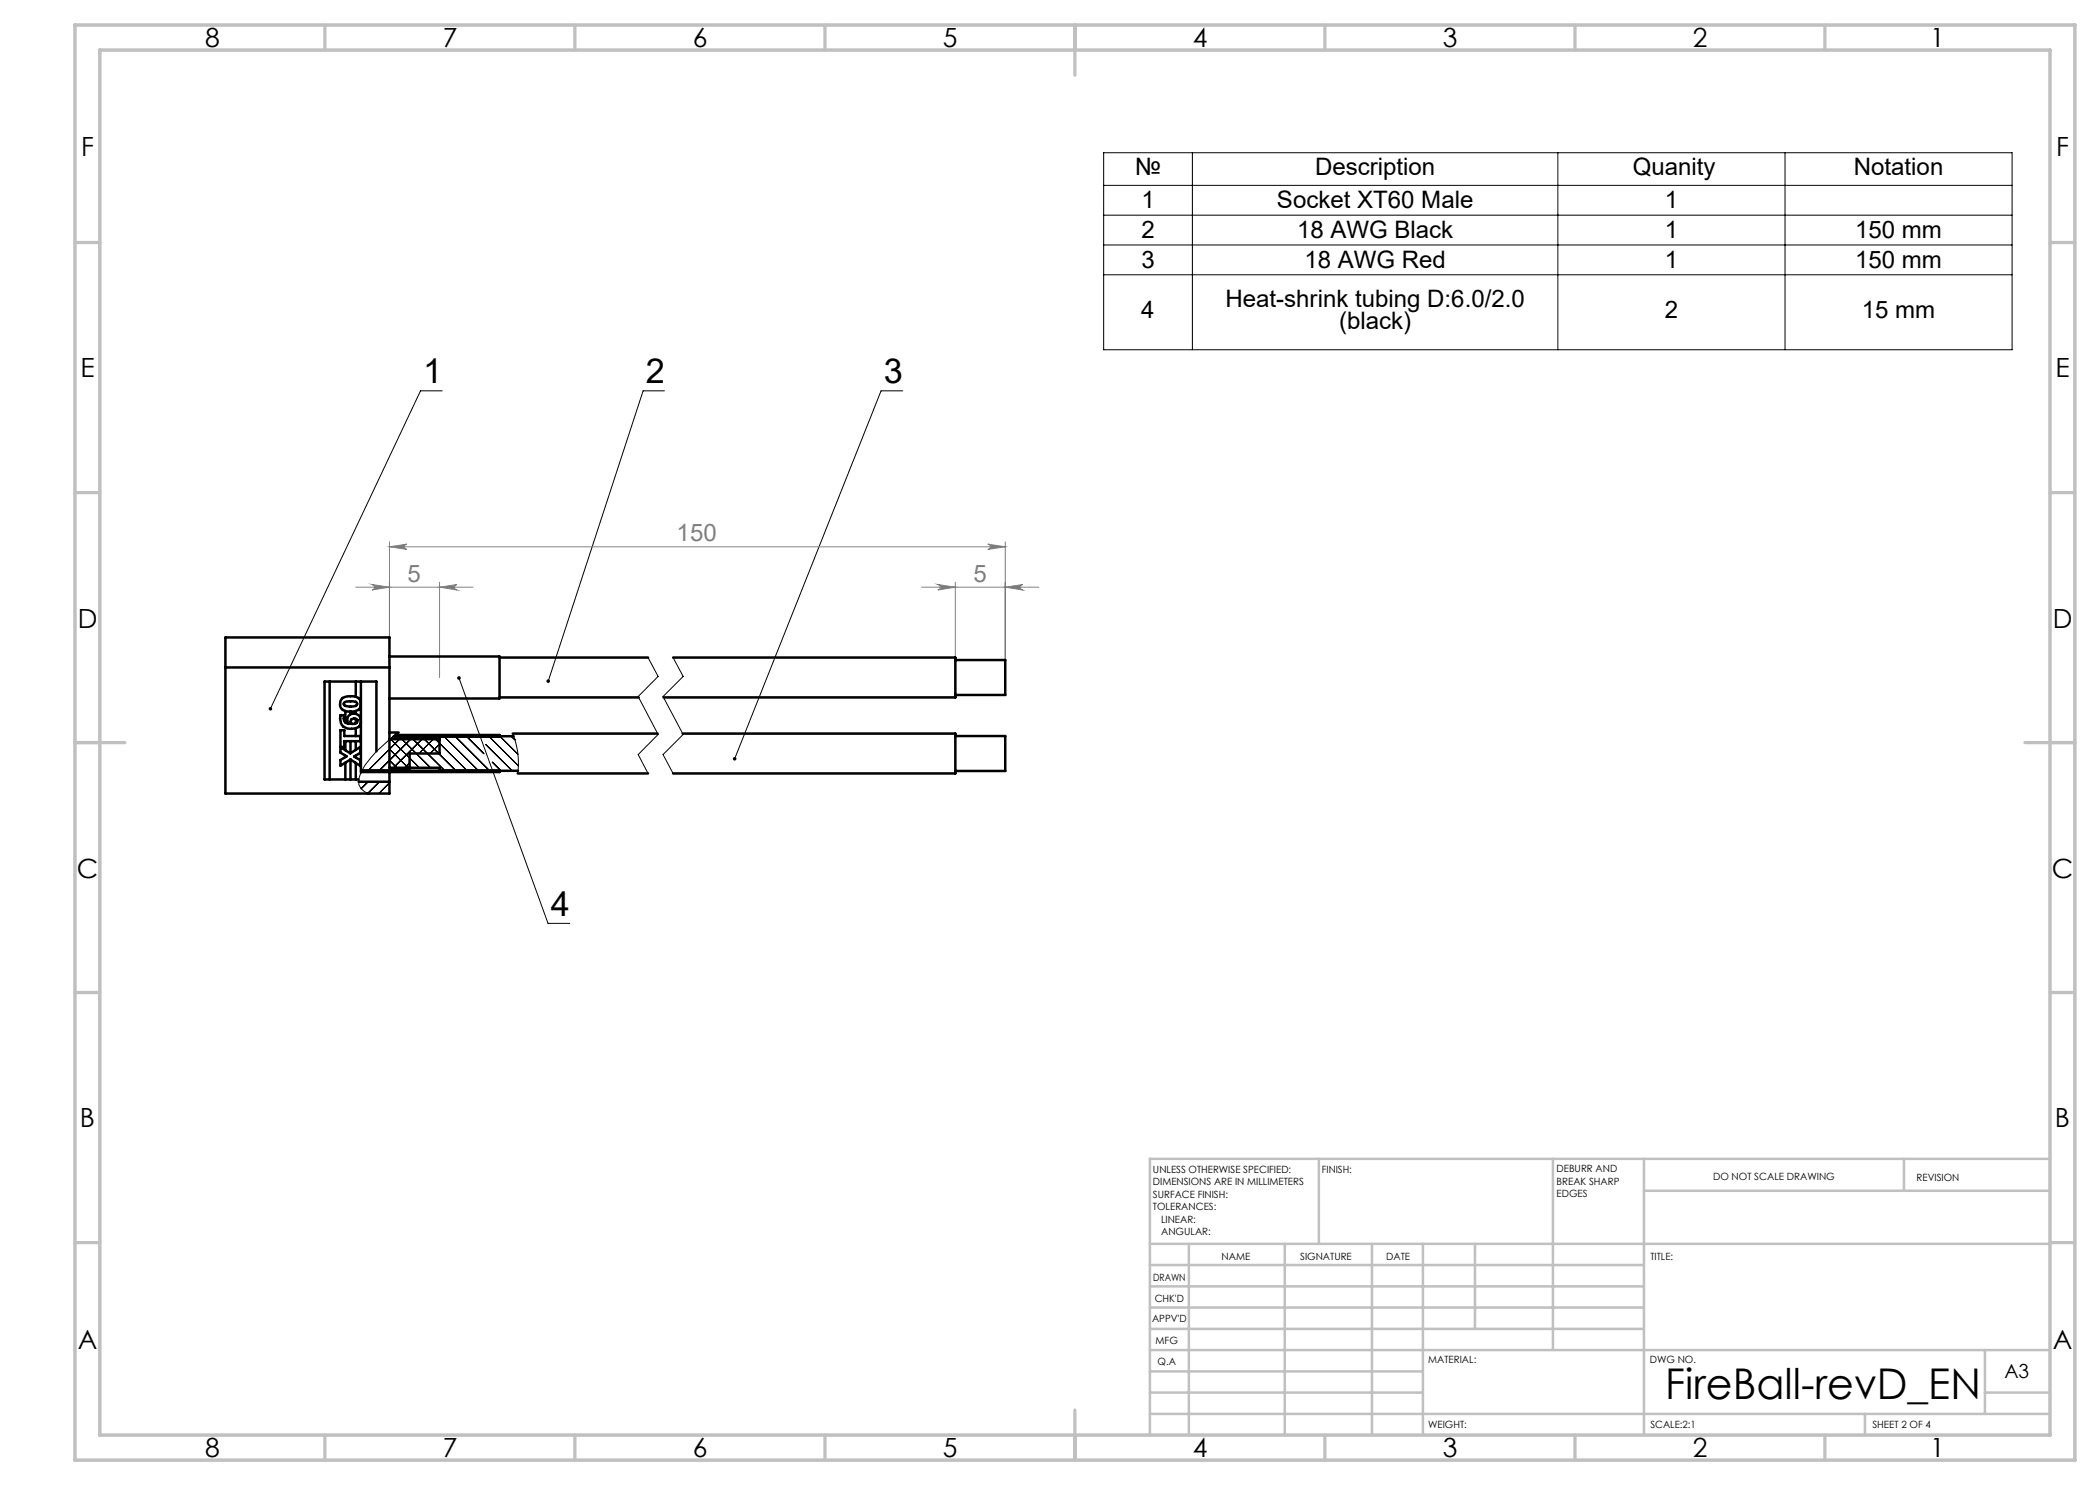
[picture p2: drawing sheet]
<svg xmlns="http://www.w3.org/2000/svg" width="420mm" height="297mm" viewBox="0 0 420 297" stroke-linecap="round" stroke-linejoin="round" font-family="sans-serif">
<g fill="none" stroke="#808080" stroke-width=".2">
<path d="M71.2 117.4h23.4M74.4 116.9l3.5 .5-3.5 .6a.55 .55 0 0 0 .5-.5 .55 .55 0 0 0-.5-.6zM77.9 108.4v25.1M77.9 109.4h123.1M77.9 109.4l3.5-.6a.53 .53 0 0 0-.5 .6 .53 .53 0 0 0 .5 .5zM87.9 116.4v19.1M87.9 117.4l3.5-.5a.55 .55 0 0 0-.5 .6 .55 .55 0 0 0 .5 .5zM184.3 117.4h23.5M187.6 116.9l3.5 .5-3.5 .6a.55 .55 0 0 0 .5-.5 .55 .55 0 0 0-.5-.6zM191.1 116.4v15.1M197.6 108.8l3.4 .6-3.4 .5a.53 .53 0 0 0 .5-.5 .53 .53 0 0 0-.5-.6zM201 117.4l3.5-.5a.55 .55 0 0 0-.5 .6 .55 .55 0 0 0 .5 .5z"/>
<path d="M201 108.4v23.6"/>
</g>
<g fill="none" stroke="#000" stroke-width=".2">
<path d="M220.7 30.5h181.7v39.5h-181.7zM220.7 37.1h181.7M238.5 30.5v39.5M311.6 30.5v39.5M357 30.5v39.5M220.7 43h181.7M220.7 49h181.7M220.7 55h181.7M88.4 78.2h-4.3l-30 63.5M132.9 78.2h-4.3l-19 58M180.6 78.2h-4.4l-29.3 73.6M91.8 135.6l17.8 49.1h4.3"/>
<path d="M129.6 131.5l2 3.8-4 4 4 7.6-4 4 2 3.8M134.6 131.5l2 3.8-4 4 4 7.6-4 4 2 3.8"/>
</g>
<g fill="none" stroke="#c0c0c0" stroke-width=".65">
<path d="M65 5v5M115 5v5M165 5v5M215 5v10M265 5v5M315 5v5M365 5v5M15 48.5h5M410 48.5h5M15 98.5h5M410 98.5h5M15 148.5h10"/>
<path d="M405 148.5h10M15 198.5h5M410 198.5h5M15 248.5h5M410 248.5h5M65 287v5M115 287v5M165 287v5M215 282v10M265 287v5M315 287v5M365 287v5"/>
</g>
<g fill="none" stroke="#c0c0c0" stroke-width=".5">
<path d="M263.8 231.8v17M310.6 231.8v38.2M328.8 231.8v55.2M328.8 238.2h81.2M380.8 231.8v6.4M410 231.8h-180v55.2M230 248.8h180M230 257.3h98.8M230 253h98.8M237.8 248.8v38.2M257 248.8v38.2M274.4 248.8v38.2"/>
<path d="M284.6 248.8v38.2M295 248.8v17M230 265.8h98.8M230 261.5h98.8M230 278.5h54.6M230 274.3h54.6M230 270h180M397 278.5h13M397 270v12.8M230 282.8h180M373 282.8v4.2"/>
</g>
<path d="M15 5h400v287h-400zM20 10h390v277h-390z" fill="none" stroke="#c0c0c0" stroke-width=".7"/>
<path d="M53.8 141.5a.33 .33 0 0 0 .1 .6l.2-.4-.2 .4a.35 .35 0 0 0 .5-.4 .35 .35 0 0 0-.6-.2zM109.4 136a.34 .34 0 0 0 .1 .6l.1-.4-.1 .4a.36 .36 0 0 0 .5-.5 .36 .36 0 0 0-.6-.1zM146.6 151.5v.5l.2 .1 .1-.3-.1 .3a.36 .36 0 0 0 .4-.2 .36 .36 0 0 0-.1-.5 .36 .36 0 0 0-.5 .1zM91.6 135.3a.36 .36 0 0 0-.1 .6 .36 .36 0 0 0 .6-.2 .36 .36 0 0 0-.4-.4l.1 .3-.1-.3z" fill="#000"/>
<path d="M87.9 117.4l3.5-.5a.55 .55 0 0 0-.5 .6 .55 .55 0 0 0 .5 .5zM74.4 116.9l3.5 .5-3.5 .6a.55 .55 0 0 0 .5-.5 .55 .55 0 0 0-.5-.6zM201 117.4l3.5-.5a.55 .55 0 0 0-.5 .6 .55 .55 0 0 0 .5 .5zM187.6 116.9l3.5 .5-3.5 .6a.55 .55 0 0 0 .5-.5 .55 .55 0 0 0-.5-.6zM197.6 108.8l3.4 .6-3.4 .5a.53 .53 0 0 0 .5-.5 .53 .53 0 0 0-.5-.6zM77.9 109.4l3.5-.6a.53 .53 0 0 0-.5 .6 .53 .53 0 0 0 .5 .5z" fill="#808080"/>
<g fill="none" stroke="#000" stroke-width=".2">
<path d="M72.5 154.2l-.3 .2M73.6 156.3l-1.4 1.5M74.7 154.2l-.2 .2M75.9 156.3l-2.3 2.4M76.9 154.2l-.2 .2M77.9 156.6l-2.1 2.1M77.9 152.1l1.5 1.5M77.9 149.8l3.7 3.8M78.1 147.8l5.8 5.8M78.8 147.2h-.1a23 23 0 0 0-6.5 7.3 2.7 2.7 0 0 0 1.5 4.2M79.2 154.2l-.2 .2M79.4 146.8l-1.5 1.2"/>
<path d="M79.6 147l-.2 .2M79.7 146.5l-1.9 1.5M80.4 147.8l5.7 5.8M80.7 147l-7.4 7.4M81.4 154.2l-.2 .2M81.8 147l-.2 .2M81.9 152.6l-1.8 1.8M82.5 154.2l-.2 .2M82.6 147.8l6.4 6.4M83 147l-7.4 7.4M83.7 154.2l-.3 .2M84.1 147l-.2 .2"/>
<path d="M84.8 154.2l-.2 .2M84.9 147.8l6.3 6.4M85.2 147l-7.4 7.4M85.9 154.2l-.2 .2M86.3 147l-.2 .2M87 154.2l-.2 .2M87.1 147.8l6.4 6.4M87.5 147l-3.7 3.7M87.9 148.8l-1.9 1.9M88.2 154.2l-.3 .2M88.6 147l-.2 .2M88.8 147.2l6.9 7"/>
<path d="M89.3 154.2l-.3 .2M89.7 147l-.2 .2M90.4 154.2l-.2 .2M90.8 147l-.2 .2M91 147.2l6.9 7M91.5 154.2l-.2 .2M92 147l-.3 .2M92.6 154.2l-.2 .2M93.1 147l-.2 .2M93.3 147.2l3.5 3.5M93.8 154.2l-.2 .2M94.2 147l-.2 .2"/>
<path d="M94.9 154.2l-.2 .2M95.3 147l-.2 .2M96 154.2l-.2 .2M97.2 148.9l5.2 5.3M97.2 154.2l-.3 .2M97.6 147l-.3 .2M97.8 147.2l5.9 6M98.1 154.3l-.1 .1M98.5 152.4l1.7 1.8M98.7 147l-.2 .2M99.4 154.2l-.2 .2M99.8 147l-.2 .2"/>
<path d="M100 147.2l3.6 3.6M102.2 147.2l.8 .8M102.6 146.8v-.1a15.4 15.4 0 0 1 .9 8"/>
</g>
<g fill="none" stroke="#000" stroke-width=".5">
<path d="M45.1 133.5h32.8M65.9 136.3v19.6M68.3 139.9a2.95 2.95 0 0 1 3.7 0 1.54 1.54 0 0 1-1.3 2.4 2.59 2.59 0 0 1-2.5-.6 1.7 1.7 0 0 1 .1-1.8zM71.2 136.3v3M72.2 136.3v4.3M77.9 131.3h22v8.4h-22M99.9 139.5h27.8M99.9 131.5h29.7M134.6 131.5h56.5v8h-58.4M191.1 132h9.9v7h-9.9M68.1 143h.8a1.24 1.24 0 0 0 .8 1.8 1.35 1.35 0 0 1 .5-2 1.35 1.35 0 0 1 1.9 .8 1.64 1.64 0 0 1-.3 1.7 1.64 1.64 0 0 1-1.7 .5 2 2 0 0 1-2-2.8zM68.1 149.4h.8v-1.2h3.2v-1h-3.2v-1.2h-.8v4.5l1.2 .8-1.2 .7v1.1l2-1.2"/>
<path d="M68.1 149.4l2 1.3 2-1.3v1.1l-1.3 .8 1.3 .8v1.1l-2-1.3M68.8 140.6a3 3 0 0 1 2.5-.1l.1 .5a2.53 2.53 0 0 1-2.6-.1zM69.1 142.2v2.3M69.1 148.2v1.8M69.1 151.1v.3M69.1 152.5v3.4M70.1 142.3v.6M70.1 148.2v2.4M70.1 151.9v4M70.3 143.9a.74 .74 0 0 1 1.2 .3 .97 .97 0 0 1-1.3 .6l-.1-.6zM71.2 142.2v.6M71.2 143.8v.9"/>
<path d="M71.2 145.7v1.5M71.2 148.2v1.8M71.2 151.1v.4M71.2 152.6v3.3M71.7 156.3h6.2M72.2 141v3M72.2 144.4v10.1M72.3 154.2h31.3M75.3 150.3v-14h-10.4v19.6h6.8M77.9 154.4v1.9M77.9 146.5h1.8M78 147.8h9.9"/>
<path d="M78.8 147.2h23.9M79.1 147h20.8v.2M87.9 154.2v-.6h-10v-26.1h-32.8v31.2h32.8v-2.4M87.9 147.2v3.5h-6v3.5M99.9 154.2v.2h-27.7M102.6 146.7h28.9M103.5 154.7h26.1M136.5 146.7h54.6v8h-56.5M191.1 147.2h9.9v7h-9.9"/>
</g>
<text font-size="8.5" x="333.1" y="279.7">FireBall-revD_EN</text>
<g font-size="6.9">
<text x="84.6" y="76.6">1</text>
<text x="129.2" y="76.6">2</text>
<text x="176.8" y="76.6">3</text>
<text x="110.1" y="183.1">4</text>
</g>
<g font-size="5.3">
<text x="41" y="9.5">8</text>
<text x="88.5" y="9.5">7</text>
<text x="138.5" y="9.5">6</text>
<text x="188.5" y="9.5">5</text>
<text x="238.5" y="9.5">4</text>
<text x="288.5" y="9.5">3</text>
<text x="338.5" y="9.5">2</text>
<text x="386" y="9.5">1</text>
<text x="16.2" y="31.3">F</text>
<text x="411.2" y="31.3">F</text>
<text x="16.1" y="75.5">E</text>
<text x="411.1" y="75.5">E</text>
<text x="15.5" y="125.5">D</text>
<text x="410.5" y="125.5">D</text>
<text x="15.4" y="175.5">C</text>
<text x="410.4" y="175.5">C</text>
<text x="16" y="225.5">B</text>
<text x="411" y="225.5">B</text>
<text x="15.5" y="269.8">A</text>
<text x="410.5" y="269.8">A</text>
<text x="41" y="291.5">8</text>
<text x="88.5" y="291.5">7</text>
<text x="138.5" y="291.5">6</text>
<text x="188.5" y="291.5">5</text>
<text x="238.5" y="291.5">4</text>
<text x="288.5" y="291.5">3</text>
<text x="338.5" y="291.5">2</text>
<text x="386" y="291.5">1</text>
</g>
<g font-size="4.8">
<text x="227" y="35">№</text>
<text x="263" y="35">Description</text>
<text x="326.6" y="35">Quanity</text>
<text x="370.8" y="35">Notation</text>
<text x="228.3" y="41.7">1</text>
<text x="255.4" y="41.7">Socket XT60 Male</text>
<text x="333" y="41.7">1</text>
<text x="228.3" y="47.6">2</text>
<text x="259.4" y="47.6">18 AWG Black</text>
<text x="333" y="47.6">1</text>
<text x="371" y="47.6">150 mm</text>
<text x="228.3" y="53.6">3</text>
<text x="260.9" y="53.6">18 AWG Red</text>
<text x="333" y="53.6">1</text>
<text x="371" y="53.6">150 mm</text>
<text x="228.3" y="63.6">4</text>
<text x="245.1" y="61.4">Heat-shrink tubing D:6.0/2.0</text>
<text x="267.8" y="65.9">(black)</text>
<text x="333" y="63.6">2</text>
<text x="372.4" y="63.6">15 mm</text>
</g>
<g font-size="4.8" fill="#808080">
<text x="135.3" y="108.3">150</text>
<text x="81.5" y="116.4">5</text>
<text x="194.7" y="116.4">5</text>
</g>
<text font-size="3.9" x="400.9" y="275.5">A3</text>
<g font-size="2">
<text x="230.6" y="234.6">UNLESS OTHERWISE SPECIFIED:</text>
<text x="230.6" y="237.1">DIMENSIONS ARE IN MILLIMETERS</text>
<text x="230.6" y="239.6">SURFACE FINISH:</text>
<text x="264.4" y="234.6">FINISH:</text>
<text x="311.3" y="234.5">DEBURR AND</text>
<text x="311.3" y="237">BREAK SHARP</text>
<text x="311.3" y="239.5">EDGES</text>
<text x="342.6" y="236">DO NOT SCALE DRAWING</text>
<text x="383.3" y="236.2">REVISION</text>
<text x="230.6" y="242.1">TOLERANCES:</text>
<text x="232.2" y="244.6">LINEAR:</text>
<text x="232.2" y="247.1">ANGULAR:</text>
<text x="244.3" y="252">NAME</text>
<text x="260" y="251.9">SIGNATURE</text>
<text x="277.2" y="251.9">DATE</text>
<text x="330.1" y="251.9">TITLE:</text>
<text x="230.6" y="256.1">DRAWN</text>
<text x="230.9" y="260.3">CHK'D</text>
<text x="230.4" y="264.4">APPV'D</text>
<text x="231.1" y="268.8">MFG</text>
<text x="231.5" y="273">Q.A</text>
<text x="285.6" y="272.5">MATERIAL:</text>
<text x="330" y="272.5">DWG NO.</text>
<text x="285.6" y="285.5">WEIGHT:</text>
<text x="330.1" y="285.6">SCALE:2:1</text>
<text x="374.5" y="285.6">SHEET 2 OF 4</text>
</g>
</svg>
